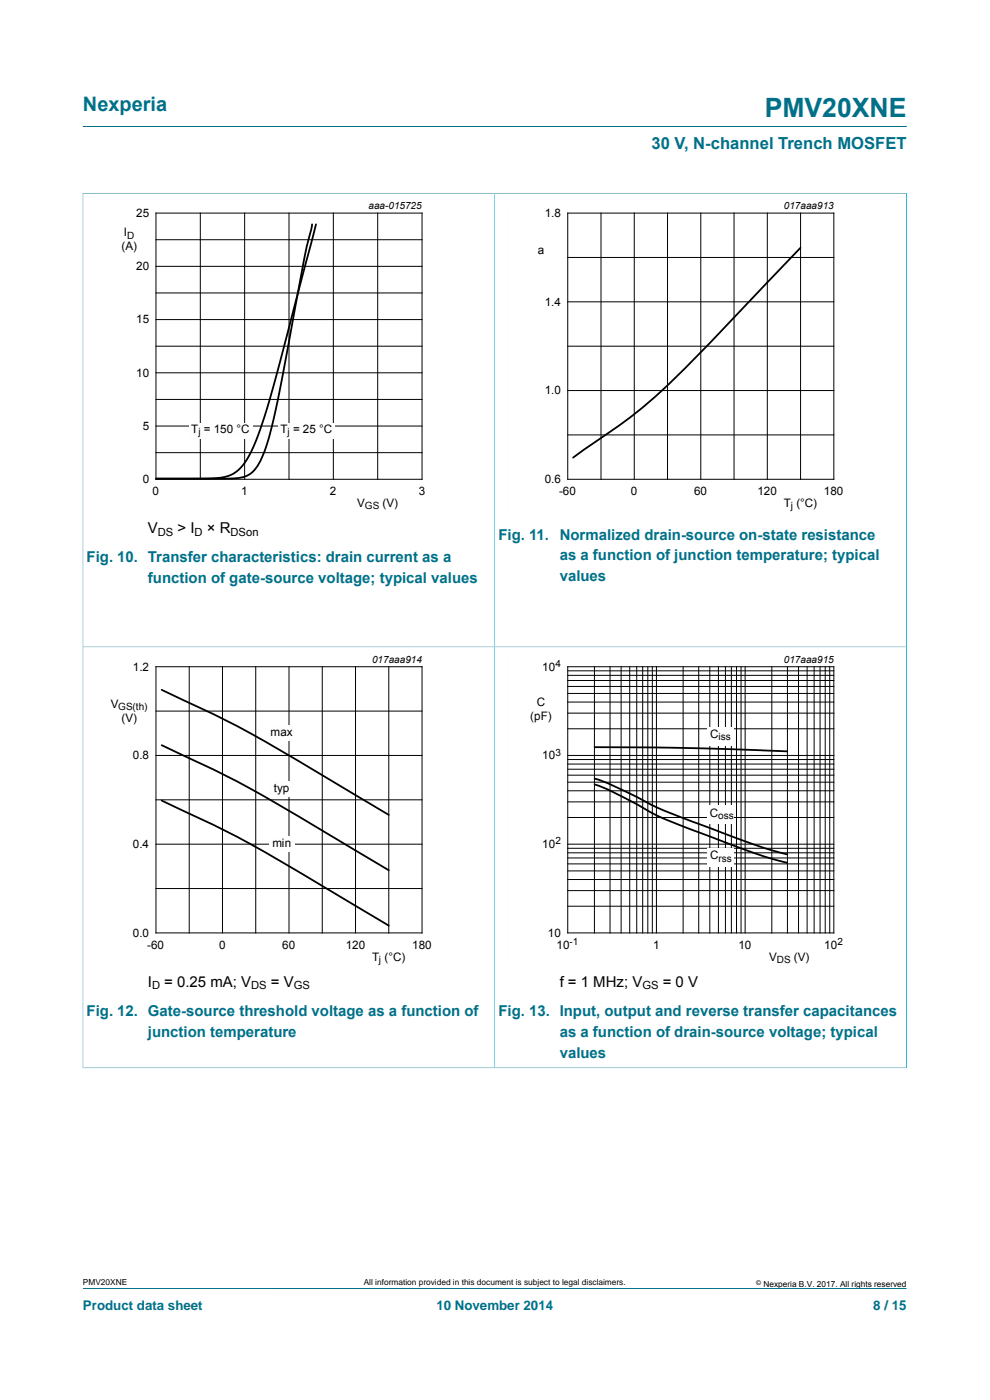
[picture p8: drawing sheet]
<svg xmlns="http://www.w3.org/2000/svg" width="210mm" height="297mm" viewBox="0 0 210 297" stroke-linecap="round" stroke-linejoin="round" font-family="sans-serif">
<path d="M17.6 26.8h174.7M17.6 40.9v96.3h87.3v-96.2h-87.4M17.6 273.3h174.7" fill="none" stroke="#007088" stroke-width=".21"/>
<path d="M102.2 42.4h-81.8v66.3h81.8" fill="none" stroke="#fefefe" stroke-width=".21"/>
<g fill="none" stroke="#000" stroke-width=".21">
<path d="M33.1 45.2h56.4v56.5h-56.4zM33.1 50.9h56.4M33.1 56.5h56.4M42.5 45.2v56.5M51.9 45.2v56.5M61.3 45.2v56.5M70.7 45.2v56.5M80.1 45.2v56.5M33.1 62.1h56.4M33.1 73.4h56.4M33.1 67.8h56.4M33.1 79.1h56.4"/>
<path d="M33.1 84.7h56.4M33.1 96h56.4M33.1 90.4h56.4"/>
</g>
<path d="M66.2 47.6l-.2 1.1a239.6 239.6 0 0 0-3.7 18.5l-3.9 20.3a38.2 38.2 0 0 1-3.9 11.5 5.8 5.8 0 0 1-5.4 2.5h-16h10a11.7 11.7 0 0 0 6.9-1.4 15.8 15.8 0 0 0 4.5-7.2l1.8-5.1 1.7-5.9 9-34.3" fill="none" stroke="#000" stroke-width=".38"/>
<g fill="#fefefe">
<path d="M40.1 89.8h13.4v3.3h-13.4z"/>
<path d="M59 89.8h12.1v3.3h-12.1z"/>
</g>
<path d="M192.3 40.9v96.3h-174.7v89.4M192.4 41h-87.5v185.5h-87.4" fill="none" stroke="#007088" stroke-width=".21"/>
<path d="M189.6 42.4h-81.9v66.3h81.9M102.2 138.6h-81.8v66.4h81.8" fill="none" stroke="#fefefe" stroke-width=".21"/>
<g fill="none" stroke="#000" stroke-width=".21">
<path d="M120.4 45.2h56.5v56.5h-56.5zM120.4 54.6h56.5M127.5 45.2v56.5M134.5 45.2v56.5M141.6 45.2v56.5M148.7 45.2v56.5M155.7 45.2v56.5M162.8 45.2v56.5M169.8 45.2v56.5M120.4 64h56.5M120.4 73.4h56.5M120.4 82.9h56.5"/>
<path d="M120.4 92.3h56.5M33.1 141.4h56.4v56.5h-56.4zM33.1 150.9h56.4M40.1 141.4v56.5M47.2 141.4v56.5M54.2 141.4v56.5M61.3 141.4v56.5M68.4 141.4v56.5M75.4 141.4v56.5M82.5 141.4v56.5M33.1 160.3h56.4M33.1 169.7h56.4"/>
<path d="M33.1 179.1h56.4M33.1 188.5h56.4"/>
</g>
<path d="M169.8 52.6l-4.5 4.7a563 563 0 0 1-26.5 27 151.1 151.1 0 0 1-16 11.9l-1.2 .9M34.3 158.1a262 262 0 0 1 34.5 18.4l13.7 8.1M34.3 146.3a261.7 261.7 0 0 1 34.5 18.4l13.7 8.2M34.3 169.8a262.3 262.3 0 0 1 34.5 18.4l13.7 8.2" fill="none" stroke="#000" stroke-width=".38"/>
<g fill="#fefefe">
<path d="M57 177.3h5.5v3.4h-5.5z"/>
<path d="M57.2 165.7h5.1v3.4h-5.1z"/>
<path d="M57 153.9h5.6v3.4h-5.6z"/>
</g>
<path d="M192.4 226.5h-87.5v-89.3h87.4v89.4" fill="none" stroke="#007088" stroke-width=".21"/>
<path d="M189.6 138.6h-81.9v66.4h81.9" fill="none" stroke="#fefefe" stroke-width=".21"/>
<g fill="none" stroke="#000" stroke-width=".21">
<path d="M120.4 141.4h56.5v56.5h-56.5zM120.4 154.6h56.5M120.4 151.3h56.5M120.4 148.9h56.5M120.4 147.1h56.5M120.4 145.6h56.5M120.4 144.4h56.5M120.4 143.3h56.5M120.4 142.3h56.5M126.1 141.4v56.5M129.4 141.4v56.5M131.8 141.4v56.5"/>
<path d="M133.6 141.4v56.5M135.1 141.4v56.5M136.3 141.4v56.5M137.4 141.4v56.5M138.4 141.4v56.5M139.2 141.4v56.5M144.9 141.4v56.5M148.2 141.4v56.5M150.6 141.4v56.5M152.4 141.4v56.5M153.9 141.4v56.5M155.1 141.4v56.5"/>
<path d="M156.2 141.4v56.5M157.2 141.4v56.5M158.1 141.4v56.5M163.7 141.4v56.5M167 141.4v56.5M169.4 141.4v56.5M171.2 141.4v56.5M172.7 141.4v56.5M174 141.4v56.5M175 141.4v56.5M176 141.4v56.5M120.4 180h56.5"/>
<path d="M120.4 179.1h56.5M120.4 173.4h56.5M120.4 170.1h56.5M120.4 167.8h56.5M120.4 165.9h56.5M120.4 164.4h56.5M120.4 163.2h56.5M120.4 162.1h56.5M120.4 161.1h56.5M120.4 160.3h56.5M120.4 192.2h56.5M120.4 188.9h56.5"/>
<path d="M120.4 186.6h56.5M120.4 184.8h56.5M120.4 183.3h56.5M120.4 182h56.5M120.4 180.9h56.5"/>
</g>
<path d="M126.1 158.5l20.1 .2 20.8 .7M126.1 166.4a76.5 76.5 0 0 1 11.8 5.8 156.4 156.4 0 0 0 14.1 5.8l9.7 3.6 5.3 1.4M126.1 165.2a88.6 88.6 0 0 1 12.5 5.7l7 2.9 11.8 4.4 4.7 1.7 4.9 1.3" fill="none" stroke="#000" stroke-width=".38"/>
<g fill="#fefefe">
<path d="M150 154.2h5.7v4h-5.7z"/>
<path d="M150 170.9h5.6v4h-5.6z"/>
<path d="M150 179.9h5.7v4h-5.7z"/>
</g>
<text font-size="5.6" fill="#007088" x="162.2" y="24.8">PMV20XNE</text>
<text font-size="4.2" fill="#007088" x="17.6" y="23.6">Nexperia</text>
<text font-size="3.5" fill="#007088" x="138.2" y="31.7">30 V, N-channel Trench MOSFET</text>
<g font-size="3.2">
<text x="31.4" y="113.1">V</text>
<text x="37.7" y="113.1">&gt; I</text>
<text x="43.9" y="113.1">× R</text>
<text x="31.4" y="209.3">I</text>
<text x="34.9" y="209.3">= 0.25 mA; V</text>
<text x="57.5" y="209.3">= V</text>
<text x="118.7" y="209.3">f = 1 MHz; V</text>
<text x="140.6" y="209.3">= 0 V</text>
</g>
<g font-size="3.2" fill="#007088">
<text x="18.4" y="119.3">Fig. 10. Transfer characteristics: drain current as a</text>
<text x="105.7" y="114.5">Fig. 11.</text>
<text x="118.7" y="114.5">Normalized drain-source on-state resistance</text>
<text x="118.7" y="118.9">as a function of junction temperature; typical</text>
<text x="31.4" y="123.7">function of gate-source voltage; typical values</text>
<text x="118.7" y="123.3">values</text>
<text x="18.4" y="215.6">Fig. 12. Gate-source threshold voltage as a function of</text>
<text x="105.7" y="215.6">Fig. 13. Input, output and reverse transfer capacitances</text>
<text x="31.4" y="220">junction temperature</text>
<text x="118.7" y="220">as a function of drain-source voltage; typical</text>
<text x="118.7" y="224.4">values</text>
</g>
<g font-size="2.8" fill="#007088">
<text x="17.6" y="277.9">Product data sheet</text>
<text x="92.6" y="277.9">10 November 2014</text>
<text x="185.2" y="277.9">8 / 15</text>
</g>
<g font-size="2.5">
<text x="28.9" y="46">25</text>
<text x="115.5" y="46">1.8</text>
<text x="25.8" y="53.1">(A)</text>
<text x="26.3" y="50.1">I</text>
<text x="114.1" y="54">a</text>
<text x="28.9" y="57.3">20</text>
<text x="115.5" y="64.9">1.4</text>
<text x="28.9" y="68.6">15</text>
<text x="28.9" y="79.9">10</text>
<text x="115.5" y="83.7">1.0</text>
<text x="30.3" y="91.2">5</text>
<text x="40.6" y="91.8">T</text>
<text x="43.2" y="91.8">= 150 °C</text>
<text x="59.5" y="91.8">T</text>
<text x="62.2" y="91.8">= 25 °C</text>
<text x="30.3" y="102.5">0</text>
<text x="32.4" y="105">0</text>
<text x="51.2" y="105">1</text>
<text x="70" y="105">2</text>
<text x="75.8" y="107.6">V</text>
<text x="81.1" y="107.6">(V)</text>
<text x="88.8" y="105">3</text>
<text x="115.5" y="102.5">0.6</text>
<text x="118.6" y="105">-60</text>
<text x="133.8" y="105">0</text>
<text x="147.2" y="105">60</text>
<text x="160.7" y="105">120</text>
<text x="166.3" y="107.6">T (°C)</text>
<text x="174.8" y="105">180</text>
<text x="28.2" y="142.2">1.2</text>
<text x="115" y="142.2">10</text>
<text x="113.9" y="149.8">C</text>
<text x="23.5" y="150.2">V</text>
<text x="25.8" y="153.1">(V)</text>
<text x="112.5" y="152.8">(pF)</text>
<text x="28.2" y="161.1">0.8</text>
<text x="57.4" y="156.2">max</text>
<text x="115" y="161.1">10</text>
<text x="150.7" y="156.5">C</text>
<text x="58.1" y="168">typ</text>
<text x="150.6" y="173.2">C</text>
<text x="28.2" y="179.9">0.4</text>
<text x="57.8" y="179.7">min</text>
<text x="115" y="179.9">10</text>
<text x="150.7" y="182.3">C</text>
<text x="28.2" y="198.7">0.0</text>
<text x="31.2" y="201.3">-60</text>
<text x="46.5" y="201.3">0</text>
<text x="59.9" y="201.3">60</text>
<text x="73.3" y="201.3">120</text>
<text x="78.9" y="203.8">T (°C)</text>
<text x="87.4" y="201.3">180</text>
<text x="116.2" y="198.7">10</text>
<text x="118.1" y="201.3">10</text>
<text x="138.5" y="201.3">1</text>
<text x="156.6" y="201.3">10</text>
<text x="163.2" y="203.8">V</text>
<text x="168.4" y="203.8">(V)</text>
<text x="174.8" y="201.3">10</text>
</g>
<g font-size="2.4">
<text x="33.5" y="113.7">DS</text>
<text x="41.3" y="113.7">D</text>
<text x="48.9" y="113.7">DSon</text>
<text x="32.3" y="209.9">D</text>
<text x="53.3" y="209.9">DS</text>
<text x="62.3" y="209.9">GS</text>
<text x="136.3" y="209.9">GS</text>
</g>
<g font-size="2.1">
<text x="78.2" y="44.4">aaa-015725</text>
<text x="166.3" y="44.4">017aaa913</text>
<text x="27" y="50.6">D</text>
<text x="42.1" y="92.3">j</text>
<text x="61" y="92.3">j</text>
<text x="77.4" y="108.1">GS</text>
<text x="167.7" y="108.1">j</text>
<text x="78.9" y="140.6">017aaa914</text>
<text x="117.8" y="141.5">4</text>
<text x="166.3" y="140.6">017aaa915</text>
<text x="25.1" y="150.7">GS(th)</text>
<text x="117.8" y="160.3">3</text>
<text x="152.4" y="157">i</text>
<text x="152.9" y="157">s</text>
<text x="154" y="157">s</text>
<text x="152.4" y="173.8">oss</text>
<text x="117.8" y="179.2">2</text>
<text x="152.4" y="182.8">rss</text>
<text x="120.8" y="200.5">-1</text>
<text x="177.6" y="200.5">2</text>
<text x="80.4" y="204.3">j</text>
<text x="164.8" y="204.3">DS</text>
</g>
<g font-size="1.8">
<text x="17.6" y="272.7">PMV20XNE</text>
<text x="77.2" y="272.7">All information provided in this document is subject to legal disclaimers.</text>
<text x="161.9" y="273">Nexperia B.V. 2017. All rights reserved</text>
</g>
<text font-size="1.4" x="160.4" y="272.6">©</text>
</svg>
